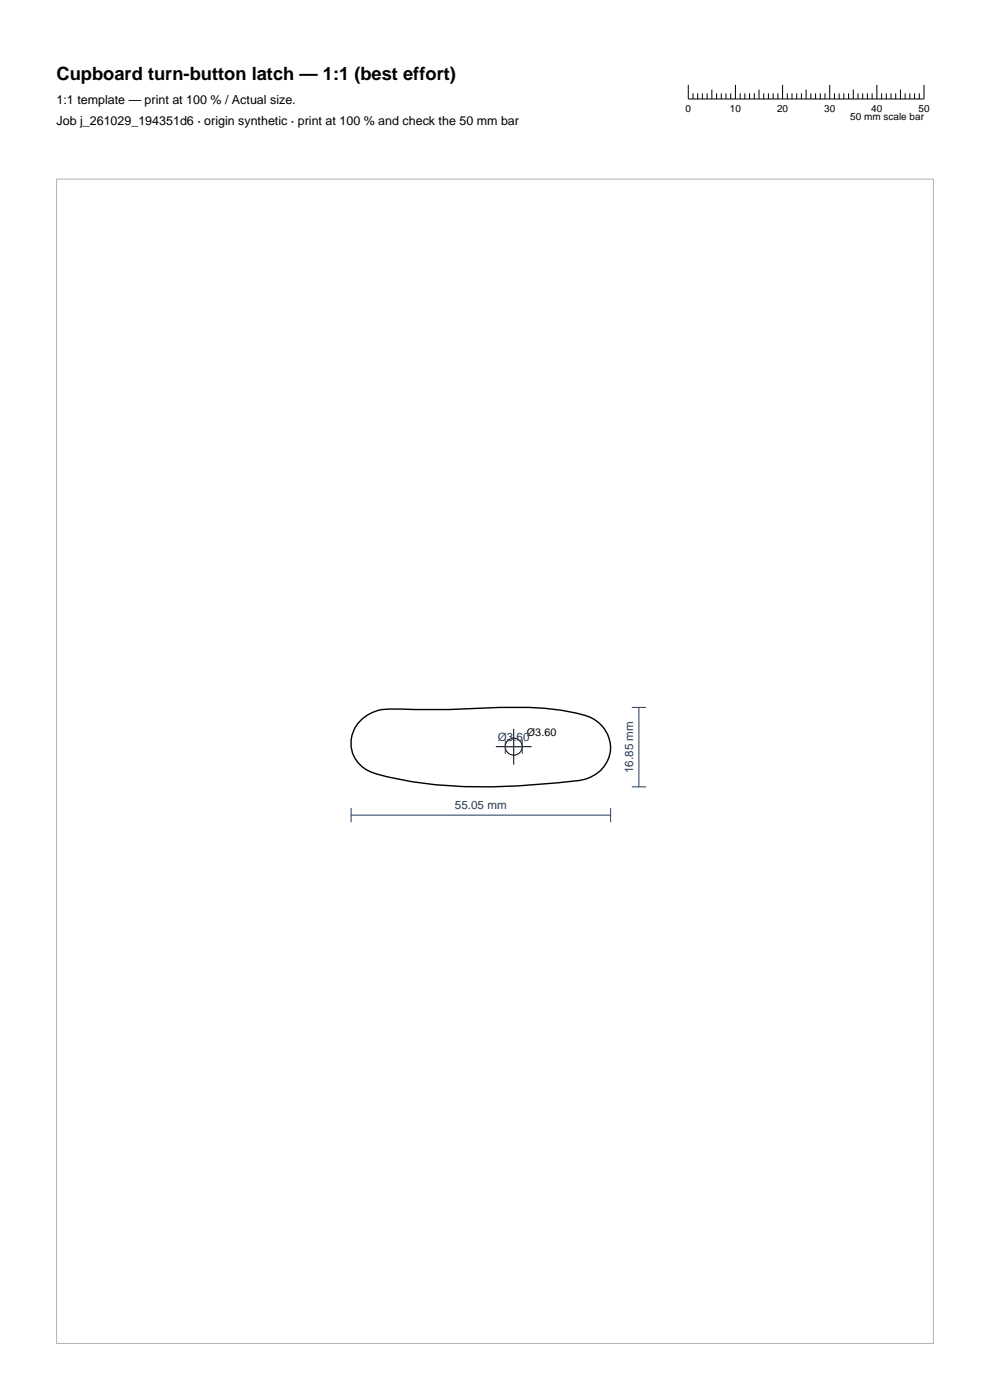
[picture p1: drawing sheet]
<svg xmlns="http://www.w3.org/2000/svg" width="210mm" height="297mm" viewBox="0 0 210 297" stroke-linecap="round" stroke-linejoin="round" font-family="sans-serif">
<g fill="none" stroke="#000" stroke-width=".21">
<path d="M146 18v3h50v-3M147 19.8v1.2M148 19.8v1.2M149 19.8v1.2M150 19.8v1.2M151 19v2M152 19.8v1.2M153 19.8v1.2M154 19.8v1.2M155 19.8v1.2M156 18v3M157 19.8v1.2"/>
<path d="M158 19.8v1.2M159 19.8v1.2M160 19.8v1.2M161 19v2M162 19.8v1.2M163 19.8v1.2M164 19.8v1.2M165 19.8v1.2M166 18v3M167 19.8v1.2M168 19.8v1.2M169 19.8v1.2"/>
<path d="M170 19.8v1.2M171 19v2M172 19.8v1.2M173 19.8v1.2M174 19.8v1.2M175 19.8v1.2M176 18v3M177 19.8v1.2M178 19.8v1.2M179 19.8v1.2M180 19.8v1.2M181 19v2"/>
<path d="M182 19.8v1.2M183 19.8v1.2M184 19.8v1.2M185 19.8v1.2M186 18v3M187 19.8v1.2M188 19.8v1.2M189 19.8v1.2M190 19.8v1.2M191 19v2M192 19.8v1.2M193 19.8v1.2"/>
<path d="M194 19.8v1.2M195 19.8v1.2M105.2 158.4h7.6M109 154.6v7.6"/>
<circle cx="109" cy="158.4" r="1.8"/>
</g>
<path d="M76.9 152.5a8.5 8.5 0 0 1 5.7-2.1 271.2 271.2 0 0 0 23.4-.3 58.9 58.9 0 0 1 18.1 1.7 7 7 0 0 1 5.4 6.8 7 7 0 0 1-5.4 6.7 141.9 141.9 0 0 1-31.8 1.2 57.6 57.6 0 0 1-13.6-2.7 6.6 6.6 0 0 1-1.8-11.3z" fill="none" stroke="#000" stroke-width=".3"/>
<path d="M107.2 158.4h3.6M107.2 156.9v3M110.8 156.9v3M134 150.1h3M135.5 150.1v16.8M74.5 172.9h55M74.5 171.4v3M129.5 171.4v3M134 166.9h3" fill="none" stroke="#1f3b5e" stroke-width=".21"/>
<path d="M12 38h186v247h-186z" fill="none" stroke="#b3b3b3" stroke-width=".21"/>
<text font-size="3.9" x="12" y="17">Cupboard turn-button latch — 1:1 (best effort)</text>
<g font-size="2.6">
<text x="12" y="22">1:1 template — print at 100 % / Actual size.</text>
<text x="12" y="26.5">Job j_261029_194351d6 · origin synthetic · print at 100 % and check the 50 mm bar</text>
</g>
<g font-size="2.5" fill="#1f3b5e">
<text x="105.6" y="157.2">Ø3.60</text>
<text x="134.3" y="164" transform="rotate(-90 134.3 164)">16.85 mm</text>
<text x="96.5" y="171.7">55.05 mm</text>
</g>
<text font-size="2.3" x="111.8" y="156.1">Ø3.60</text>
<g font-size="2.1">
<text x="145.4" y="23.8">0</text>
<text x="154.8" y="23.8">10</text>
<text x="164.8" y="23.8">20</text>
<text x="174.8" y="23.8">30</text>
<text x="184.8" y="23.8">40</text>
<text x="194.8" y="23.8">50</text>
<text x="180.4" y="25.5">50 mm scale bar</text>
</g>
</svg>
